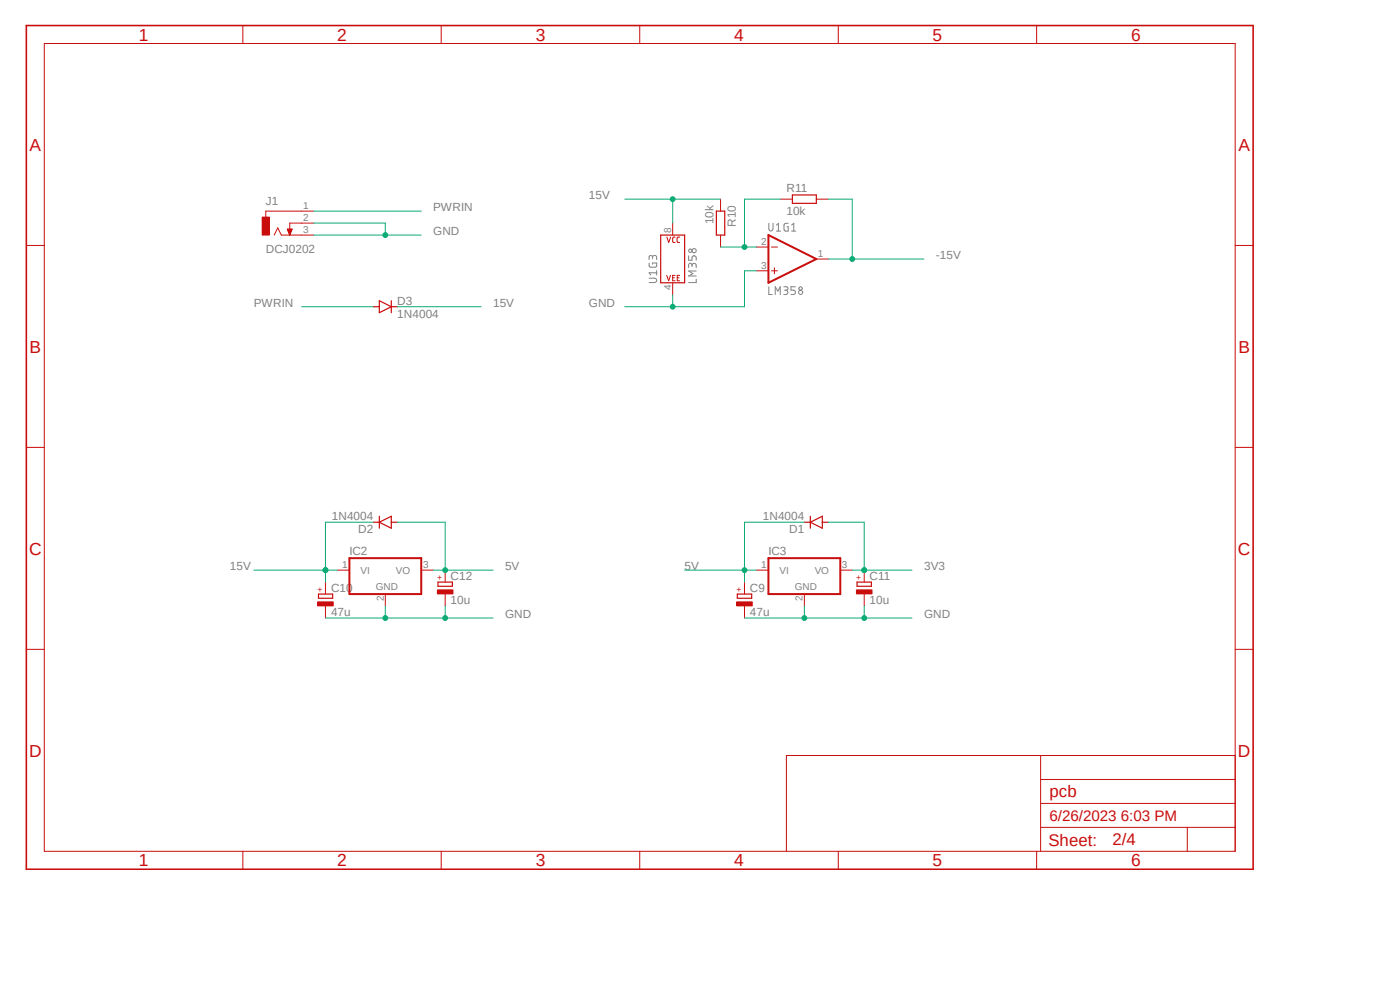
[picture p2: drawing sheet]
<svg xmlns="http://www.w3.org/2000/svg" width="297mm" height="210mm" viewBox="0 0 297 210" stroke-linecap="round" stroke-linejoin="round" font-family="sans-serif">
<path d="M5.1 5.1l260.5 179.4M266.2 5.1l-260.5 179.4" fill="none" stroke="#fff" stroke-width=".21"/>
<g fill="none" stroke="#808080" stroke-width=".21">
<path d="M137.7 59h1.2a.47 .47 0 0 1 .4 .5 .47 .47 0 0 1-.4 .4h-1.2M137.7 55.8v.5l.2 .3 1.1 .1 .3-.2v-.7h-.9v.2M138.4 54.7a.45 .45 0 0 1 .5-.5 .45 .45 0 0 1 .4 .5v.4M138.4 54.9v-.5a.37 .37 0 0 0-.4-.2 .37 .37 0 0 0-.3 .3v.6M139.3 57.9h-1.6l.3 .4M139.3 57.4v.9M146.1 54.3v.9h.7l.1-.7 .3-.2 .5 .2v.7M146.8 56.3a.45 .45 0 0 1 .4-.4 .45 .45 0 0 1 .5 .2v.7M146.8 56.6v-.6l-.2-.1h-.3l-.2 .9M147.7 59.2v.7h-1.6M147.7 57.5h-1.6l.9 .5-.9 .5h1.6M163.1 47.4v1.2a.44 .44 0 0 0 .7 .3l.2-.3v-1.2"/>
<path d="M164.7 47.8l.4-.4v1.6M164.7 49h.9M167.2 47.4h-.5l-.3 .2-.1 1 .2 .4h.7v-.9h-.2M167.9 49h.9M167.9 47.8l.5-.4v1.6M163.1 60.8v1.7h.7M164.5 62.5v-1.7l.5 1 .5-1v1.7M166.3 60.8l.7 .1a.37 .37 0 0 1 .2 .4 .37 .37 0 0 1-.4 .3h-.3M166.7 61.6a.47 .47 0 0 1 .5 .4 .47 .47 0 0 1-.5 .5h-.4M168.7 60.8h-.9v.8h.6a.47 .47 0 0 1 .3 .4 .47 .47 0 0 1-.3 .5h-.6"/>
<circle cx="146.5" cy="53.2" r=".35"/>
<circle cx="147.3" cy="53.2" r=".46"/>
<circle cx="169.9" cy="61.2" r=".37"/>
<circle cx="169.9" cy="62" r=".45"/>
</g>
<g fill="none" stroke="#c90d0c" stroke-width=".21">
<path d="M9.4 9.2h252.6v171.4h-252.6zM51.5 5.4v3.8M93.6 5.4v3.8M135.7 5.4v3.8M177.8 5.4v3.8M219.9 5.4v3.8M5.6 52.1h3.8M141.4 58.4l.5 1.2 .3-1.2M141.5 50.3l.4 1.1 .4-1.1M142.7 47.3v2.6M142.7 60v2.5M142.7 58.9h.4"/>
<path d="M143.2 50.3l-.4 .1-.1 .1v.8l.5 .1M143.2 58.4h-.5v1.2h.5M143.7 58.9h.4M144.2 50.3h-.3l-.3 .2 .1 .8 .5 .1M144.2 58.4h-.5v1.2h.5M152.9 42.2v2.6M152.9 49.9v2.5M160.5 52.4h2.5M160.5 57.4h2.5M163.7 52.4h1.2M163.7 57.4h1.2M164.3 56.8v1.3"/>
<path d="M165.6 42.2h2.5M173.2 54.9h2.5M173.2 42.2h2.5M262 52.1h3.9M5.6 94.9h3.8M262 94.9h3.9M5.6 137.8h3.8M71.6 120.9h2.5M81.7 126v2.6M89.4 120.9h2.5M160.5 120.9h2.5M170.6 126v2.6"/>
<path d="M178.3 120.9h2.5M262 137.8h3.9M220.8 175.5h41.2M220.8 160.3v20.3M220.8 170.4h41.2M220.8 165.4h41.2M251.9 175.5v5.1M262 160.3h-95.2v20.3M51.5 180.6v3.8M93.6 180.6v3.8M135.7 180.6v3.8M177.8 180.6v3.8"/>
<path d="M219.9 180.6v3.8"/>
</g>
<path d="M5.6 5.4h260.3v179h-260.3z" fill="none" stroke="#c90d0c" stroke-width=".34"/>
<path d="M163 49.9l10.2 5-10.2 5.1zM74.1 118.4h15.3v7.6h-15.3zM163 118.4h15.3v7.6h-15.3z" fill="none" stroke="#c90d0c" stroke-width=".42"/>
<g fill="none" stroke="#c90d0c" stroke-width=".25">
<path d="M140.2 49.9h5v10.1h-5zM152 44.8h1.8v5.1h-1.8zM168.1 41.4h5.1v1.7h-5.1zM79.2 65.1h1.3M80.5 63.8l2.5 1.3-2.5 1.2zM83 63.8v2.5M83 65.1h1.3M79.2 110.8h1.3M80.5 110.8l2.5-1.3v2.6zM80.5 109.5v2.6M83 110.8h1.3M170.6 110.8h1.3"/>
<path d="M171.9 110.8l2.6-1.3v2.6zM171.9 109.5v2.6M174.5 110.8h1.2M67.6 126h3v.9h-3z"/>
</g>
<path d="M67.4 127.7h3.3v.8h-3.3z" fill-rule="evenodd" fill="#c90d0c"/>
<path d="M67.4 127.7h3.3v.8h-3.3zM69 123.5v2.5M69 128.6v2.5" fill="none" stroke="#c90d0c" stroke-width=".21"/>
<path d="M156.4 126h3.1v.9h-3.1z" fill="none" stroke="#c90d0c" stroke-width=".25"/>
<path d="M156.3 127.7h3.3v.8h-3.3z" fill-rule="evenodd" fill="#c90d0c"/>
<path d="M156.3 127.7h3.3v.8h-3.3zM157.9 123.5v2.5M157.9 128.6v2.5" fill="none" stroke="#c90d0c" stroke-width=".21"/>
<path d="M92.9 123.5h3.1v.9h-3.1z" fill="none" stroke="#c90d0c" stroke-width=".25"/>
<path d="M92.8 125.1h3.3v.9h-3.3z" fill-rule="evenodd" fill="#c90d0c"/>
<path d="M92.8 125.1h3.3v.9h-3.3zM94.4 120.9v2.6M94.4 126v2.6" fill="none" stroke="#c90d0c" stroke-width=".21"/>
<path d="M181.8 123.5h3.1v.9h-3.1z" fill="none" stroke="#c90d0c" stroke-width=".25"/>
<path d="M181.7 125.1h3.3v.9h-3.3z" fill-rule="evenodd" fill="#c90d0c"/>
<path d="M58.2 49.9l.7-1.6 .8 1.6h4.3M64 44.8h-7.6v1.3M64 47.3h-2.5v2.6M181.7 125.1h3.3v.9h-3.3zM183.3 120.9v2.6M183.3 126v2.6" fill="none" stroke="#c90d0c" stroke-width=".21"/>
<path d="M55.6 46.1h1.5v3.8h-1.5z" fill-rule="evenodd" fill="#c90d0c"/>
<g fill="none" stroke="#c90d0c" stroke-width=".21">
<path d="M55.6 46.1h1.5v3.8h-1.5zM61 48.6h1l-.5 1.3zM61 48.6h.9M61 48.8h.9M61 48.9h.8M61.1 48.9h.7M61.1 49h.7M61.2 49.2h.5M61.2 49.1h.6M61.2 49.3h.5M61.3 49.4h.3M61.3 49.5h.3"/>
<path d="M61.4 49.7h.1M61.4 49.7h.2M61.4 49.8h.1M64 44.8h2.5M64 47.3h2.5M64 49.9h2.5"/>
</g>
<path d="M157.9 120.9h2.6" fill="none" stroke="#0dab76" stroke-width=".21"/>
<circle cx="157.9" cy="120.9" r=".51" fill="#0dab76"/>
<g fill="none" stroke="#0dab76" stroke-width=".21">
<path d="M170.6 110.8h-12.7v12.7M91.9 120.9h12.7M145.2 120.9h12.7"/>
<circle cx="157.9" cy="120.9" r=".51"/>
</g>
<circle cx="94.4" cy="120.9" r=".51" fill="#0dab76"/>
<g fill="none" stroke="#0dab76" stroke-width=".21">
<path d="M84.3 110.8h10.1v10.1M69 131.1h35.6M81.7 128.6v2.5"/>
<circle cx="94.4" cy="120.9" r=".51"/>
</g>
<circle cx="81.7" cy="131.1" r=".51" fill="#0dab76"/>
<g fill="none" stroke="#0dab76" stroke-width=".21">
<path d="M94.4 128.6v2.5"/>
<circle cx="81.7" cy="131.1" r=".51"/>
</g>
<circle cx="94.4" cy="131.1" r=".51" fill="#0dab76"/>
<g fill="none" stroke="#0dab76" stroke-width=".21">
<path d="M170.6 128.6v2.5h22.9"/>
<circle cx="94.4" cy="131.1" r=".51"/>
</g>
<circle cx="170.6" cy="131.1" r=".51" fill="#0dab76"/>
<g fill="none" stroke="#0dab76" stroke-width=".21">
<path d="M157.9 131.1h12.7M183.3 128.6v2.5"/>
<circle cx="170.6" cy="131.1" r=".51"/>
</g>
<circle cx="183.3" cy="131.1" r=".51" fill="#0dab76"/>
<g fill="none" stroke="#0dab76" stroke-width=".21">
<path d="M160.5 57.4h-2.6v7.7h-25.4M142.7 62.5v2.6"/>
<circle cx="183.3" cy="131.1" r=".51"/>
</g>
<circle cx="142.7" cy="65.1" r=".51" fill="#0dab76"/>
<g fill="none" stroke="#0dab76" stroke-width=".21">
<path d="M66.5 47.3h15.2v2.6M66.5 49.9h22.9"/>
<circle cx="142.7" cy="65.1" r=".51"/>
</g>
<circle cx="81.7" cy="49.9" r=".51" fill="#0dab76"/>
<g fill="none" stroke="#0dab76" stroke-width=".21">
<path d="M180.8 120.9h2.5"/>
<circle cx="81.7" cy="49.9" r=".51"/>
</g>
<circle cx="183.3" cy="120.9" r=".51" fill="#0dab76"/>
<g fill="none" stroke="#0dab76" stroke-width=".21">
<path d="M175.7 110.8h7.6v10.1h10.2"/>
<circle cx="183.3" cy="120.9" r=".51"/>
</g>
<circle cx="183.3" cy="120.9" r=".51" fill="#0dab76"/>
<g fill="none" stroke="#0dab76" stroke-width=".21">
<path d="M66.5 44.8h22.9M64 65.1h15.2M69 120.9h2.6"/>
<circle cx="183.3" cy="120.9" r=".51"/>
</g>
<circle cx="69" cy="120.9" r=".51" fill="#0dab76"/>
<g fill="none" stroke="#0dab76" stroke-width=".21">
<path d="M79.2 110.8h-10.2v12.7M53.8 120.9h15.2"/>
<circle cx="69" cy="120.9" r=".51"/>
</g>
<circle cx="69" cy="120.9" r=".51" fill="#0dab76"/>
<g fill="none" stroke="#0dab76" stroke-width=".21">
<path d="M132.5 42.2h20.4M142.7 42.2v5.1M84.3 65.1h17.8"/>
<circle cx="69" cy="120.9" r=".51"/>
</g>
<circle cx="142.7" cy="42.2" r=".51" fill="#0dab76"/>
<g fill="none" stroke="#0dab76" stroke-width=".21">
<path d="M175.7 42.2h5.1v12.7M175.7 54.9h20.3"/>
<circle cx="142.7" cy="42.2" r=".51"/>
</g>
<circle cx="180.8" cy="54.9" r=".51" fill="#0dab76"/>
<g fill="none" stroke="#0dab76" stroke-width=".21">
<path d="M152.9 52.4h7.6M165.6 42.2h-7.7v10.2"/>
<circle cx="180.8" cy="54.9" r=".51"/>
</g>
<circle cx="157.9" cy="52.4" r=".51" fill="#0dab76"/>
<circle cx="157.9" cy="52.4" r=".51" fill="none" stroke="#0dab76" stroke-width=".21"/>
<g font-size="3.7" fill="#c90d0c">
<text x="29.4" y="8.6">1</text>
<text x="71.5" y="8.6">2</text>
<text x="113.7" y="8.6">3</text>
<text x="155.7" y="8.6">4</text>
<text x="197.9" y="8.6">5</text>
<text x="240" y="8.6">6</text>
<text x="6.3" y="32">A</text>
<text x="262.7" y="32">A</text>
<text x="6.3" y="74.8">B</text>
<text x="262.7" y="74.8">B</text>
<text x="6.2" y="117.6">C</text>
<text x="262.6" y="117.6">C</text>
<text x="6.2" y="160.5">D</text>
<text x="262.6" y="160.5">D</text>
<text x="29.4" y="183.8">1</text>
<text x="71.5" y="183.8">2</text>
<text x="113.7" y="183.8">3</text>
<text x="155.7" y="183.8">4</text>
<text x="197.9" y="183.8">5</text>
<text x="240" y="183.8">6</text>
</g>
<g font-size="3.6" fill="#c90d0c">
<text x="222.7" y="169.2">pcb</text>
<text x="222.4" y="179.5">Sheet:</text>
<text x="236" y="179.3">2/4</text>
</g>
<text font-size="3.2" fill="#c90d0c" x="222.7" y="174.2">6/26/2023 6:03 PM</text>
<g font-size="2.5" fill="#808080">
<text x="166.8" y="40.7">R11</text>
<text x="56.4" y="43.5">J1</text>
<text x="91.9" y="44.8">PWRIN</text>
<text x="124.9" y="42.2">15V</text>
<text x="151.3" y="47.6" transform="rotate(-90 151.3 47.6)">10k</text>
<text x="166.8" y="45.6">10k</text>
<text x="56.4" y="53.7">DCJ0202</text>
<text x="91.9" y="49.9">GND</text>
<text x="156.1" y="48.1" transform="rotate(-90 156.1 48.1)">R10</text>
<text x="198.5" y="54.9">-15V</text>
<text x="53.8" y="65.1">PWRIN</text>
<text x="84.3" y="64.6">D3</text>
<text x="104.6" y="65.1">15V</text>
<text x="124.9" y="65.1">GND</text>
<text x="84.3" y="67.4">1N4004</text>
<text x="70.4" y="110.2">1N4004</text>
<text x="76" y="113">D2</text>
<text x="161.8" y="110.2">1N4004</text>
<text x="167.4" y="113">D1</text>
<text x="74.1" y="117.8">IC2</text>
<text x="163" y="117.8">IC3</text>
<text x="48.8" y="120.9">15V</text>
<text x="70.2" y="125.5">C10</text>
<text x="95.6" y="123">C12</text>
<text x="107.1" y="120.9">5V</text>
<text x="145.2" y="120.9">5V</text>
<text x="159.1" y="125.5">C9</text>
<text x="184.5" y="123">C11</text>
<text x="196" y="120.9">3V3</text>
<text x="70.2" y="130.6">47u</text>
<text x="95.6" y="128.1">10u</text>
<text x="107.1" y="131.1">GND</text>
<text x="159.1" y="130.6">47u</text>
<text x="184.5" y="128.1">10u</text>
<text x="196" y="131.1">GND</text>
</g>
<g font-size="2.1" fill="#808080">
<text x="64.3" y="44.4">1</text>
<text x="64.3" y="46.9">2</text>
<text x="64.3" y="49.5">3</text>
<text x="142.4" y="49.5" transform="rotate(-90 142.4 49.5)">8</text>
<text x="161.5" y="52">2</text>
<text x="161.5" y="57.1">3</text>
<text x="173.5" y="54.6">1</text>
<text x="142.4" y="61.6" transform="rotate(-90 142.4 61.6)">4</text>
<text x="72.6" y="120.6">1</text>
<text x="76.5" y="121.7">VI</text>
<text x="79.7" y="125.3">GND</text>
<text x="84" y="121.7">VO</text>
<text x="89.7" y="120.6">3</text>
<text x="161.5" y="120.6">1</text>
<text x="165.4" y="121.7">VI</text>
<text x="168.6" y="125.3">GND</text>
<text x="172.8" y="121.7">VO</text>
<text x="178.6" y="120.6">3</text>
<text x="81.4" y="127.5" transform="rotate(-90 81.4 127.5)">2</text>
<text x="170.3" y="127.5" transform="rotate(-90 170.3 127.5)">2</text>
</g>
<g font-size="1.8" fill="#c90d0c">
<text x="68.5" y="125.6" transform="rotate(-90 68.5 125.6)">+</text>
<text x="93.9" y="123.1" transform="rotate(-90 93.9 123.1)">+</text>
<text x="157.4" y="125.6" transform="rotate(-90 157.4 125.6)">+</text>
<text x="182.8" y="123.1" transform="rotate(-90 182.8 123.1)">+</text>
</g>
</svg>
